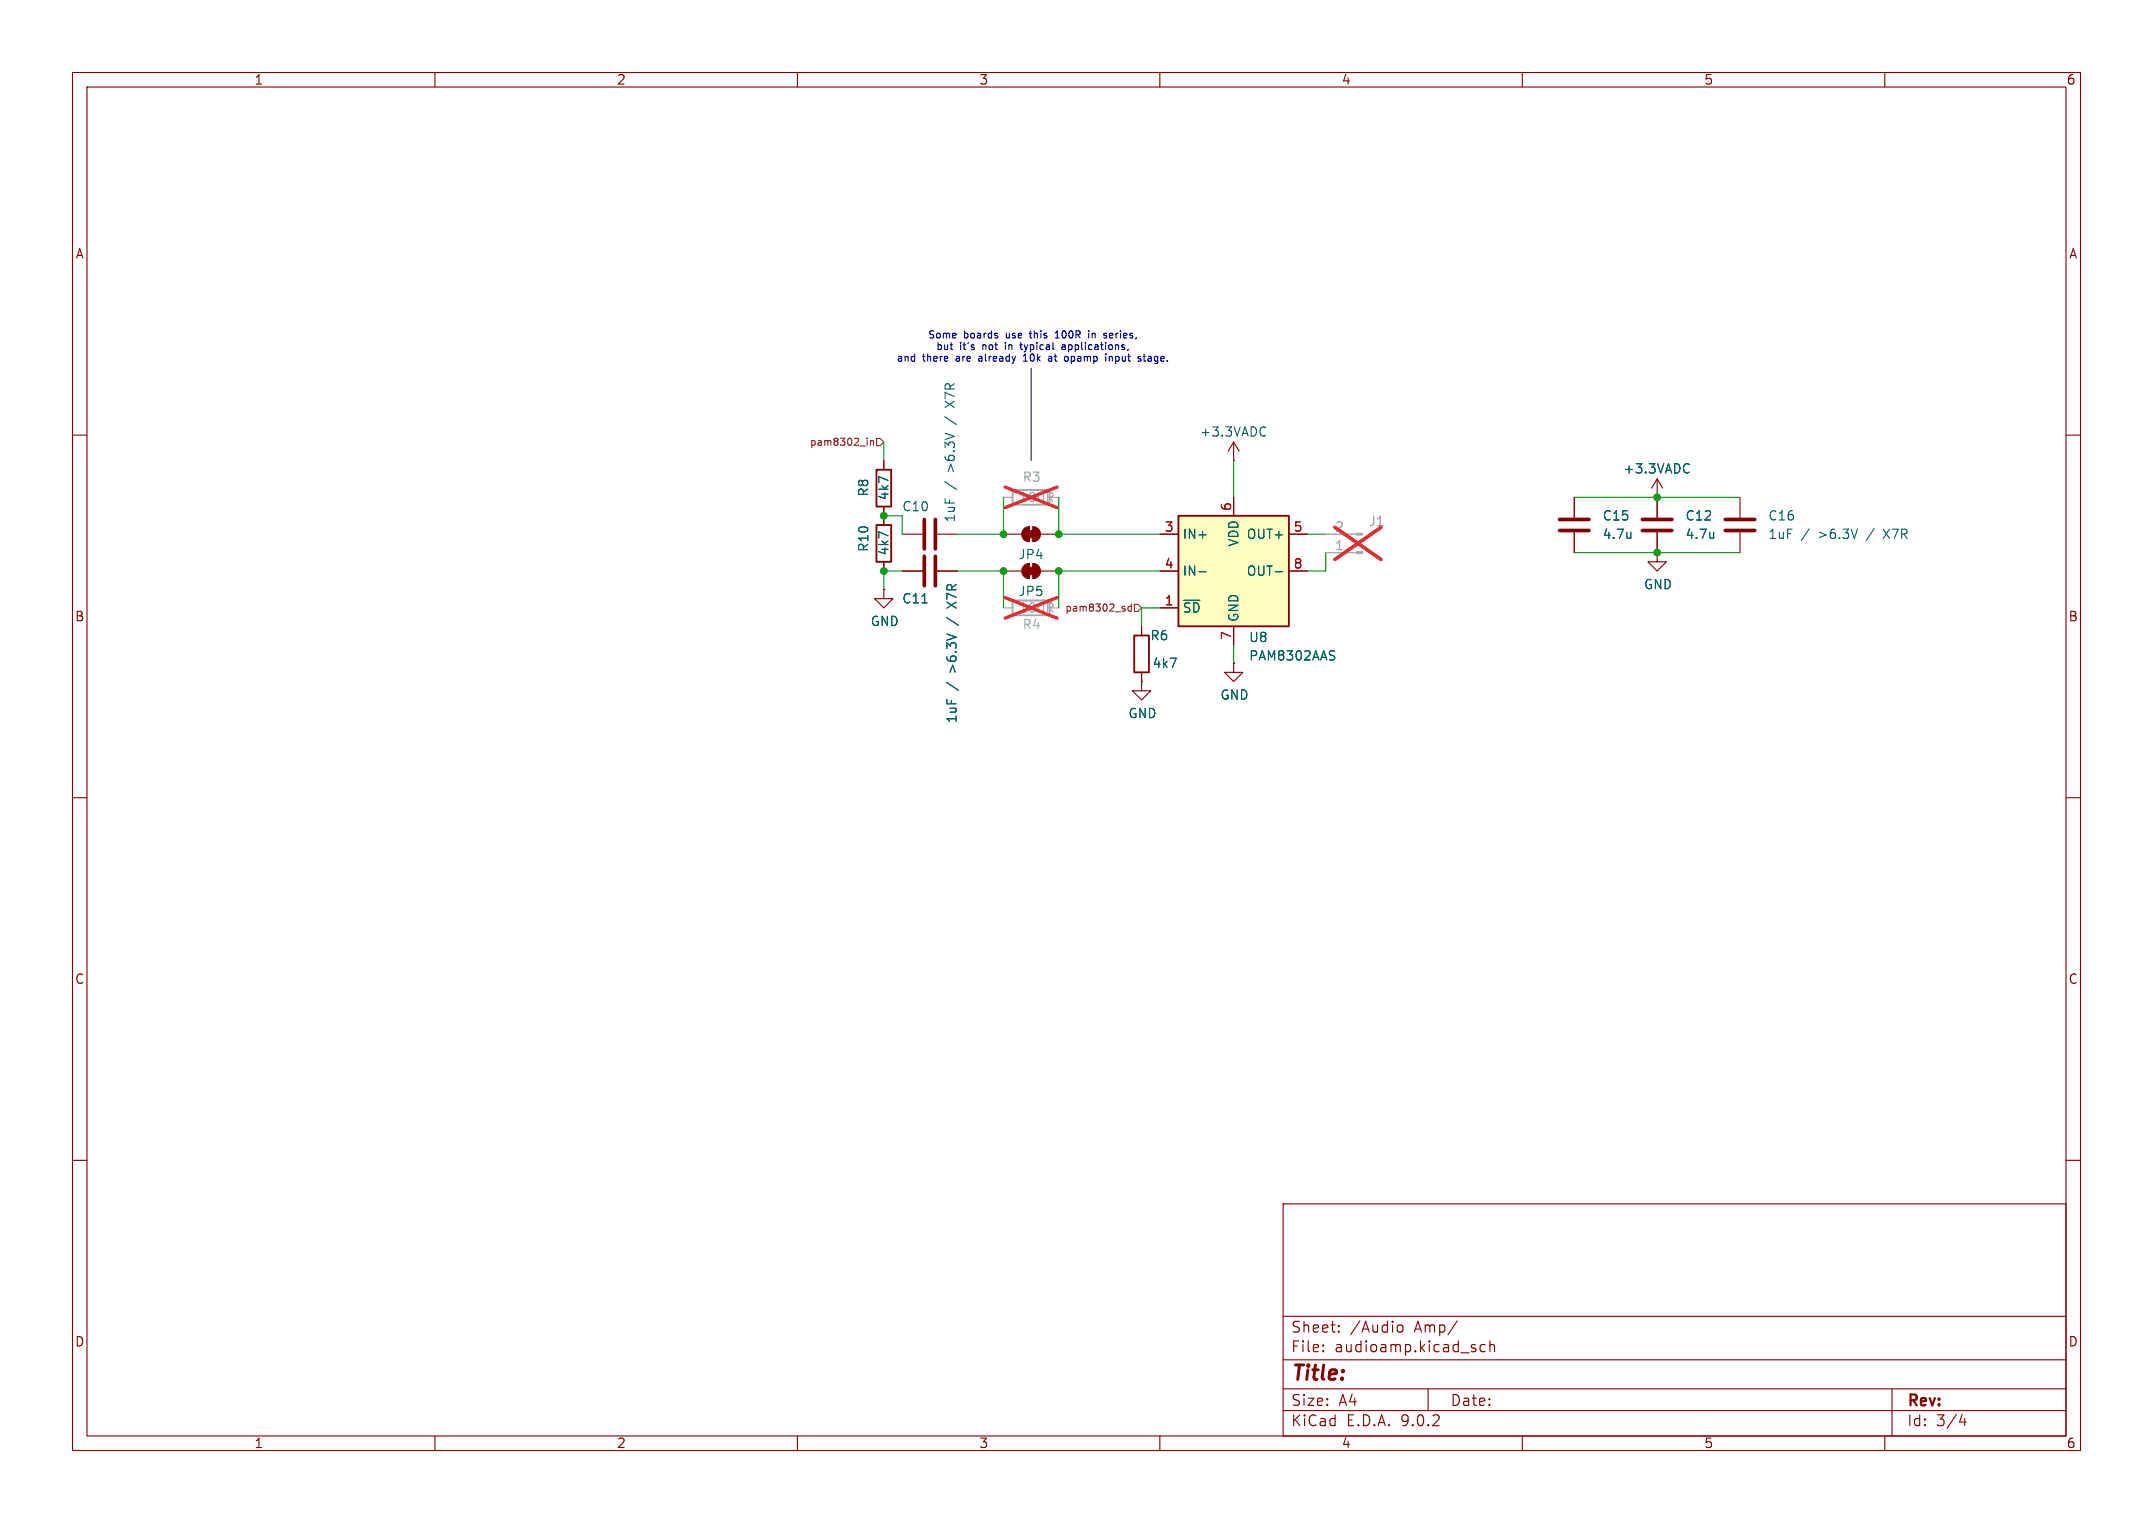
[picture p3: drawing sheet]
<svg xmlns="http://www.w3.org/2000/svg" width="297mm" height="210mm" viewBox="0 0 297 210" stroke-linecap="round" stroke-linejoin="round" font-family="sans-serif">
<g fill="none" stroke="#840000" stroke-width=".15">
<path d="M10 10h277v190h-277zM12 12h273v186h-273zM60 10v2M110 10v2M160 10v2M210 10v2M260 10v2M10 60h2M121.9 63.5v1.3M121.9 69.9v1.2M170.2 63.5h.1M170.2 61l-.8 1.2"/>
<path d="M170.2 61l.7 1.2M170.2 61v2.5M240 68.6v2.8M240 73.4v2.8M285 60h2M10 110h2M285 110h2M10 160h2M177 166h108v32h-108zM285 160h2M60 198v2M110 198v2"/>
<path d="M160 198v2M177 194.5h108M177 191.5h108M177 187.5h108M177 181.5h108M182.5 186.3h.1l-.1 .1M182.5 186.3v.1M182.5 185.5v.1M182.5 185.5h.1l-.1 .1M184.7 183.6v.1M184.7 183.6h-.1l.1 .1M184.7 182.8v.1"/>
<path d="M184.7 182.8h-.1l.1 .1M192.7 183a.41 .41 0 0 1 .4-.3 .41 .41 0 0 1 .4 .3v.4a.41 .41 0 0 1-.4 .3 .41 .41 0 0 1-.4-.3M197 191.5v3M201 182.1l-1.3 2M204.9 185.5l-.4-.1-.3 .3v.4l.1 .2 .2 .1 .4-.1M205.5 185.5a.37 .37 0 0 1 .7 .1v.8M205.5 184.9v1.5M210 198v2M260 198v2M261 191.5v6.5M270.7 195l-.4 1.1h.9M271 195.6v1"/>
</g>
<path d="M120.9 64.8h2v5.1h-2z" fill="none" stroke="#840000" stroke-width=".25"/>
<path d="M238 71.6h4.1M238 73.2h4.1" fill="none" stroke="#840000" stroke-width=".51"/>
<path d="M174.4 58.9l.2 .1M174.6 60l-.2 .1M256.2 73l-.4 1.2" fill="none" stroke="#006464" stroke-width=".15"/>
<path d="M162.6 71.1h15.2v15.3h-15.2z" fill="#ffffc2"/>
<path d="M120.9 72.4h2v5.1h-2zM162.6 71.1h15.2v15.3h-15.2zM156.5 87.6h2v5.1h-2z" fill="none" stroke="#840000" stroke-width=".25"/>
<g fill="none" stroke="#840000" stroke-width=".15">
<path d="M121.9 63.5v1.3M121.9 69.9v2.5M121.9 77.5v1.2M124.5 73.7h2.8M124.5 78.7h2.8M129.3 73.7h2.8M129.3 78.7h2.8M138.4 73.7h2.6M138.4 78.7h2.6M141.3 72.9l.3-.2 .4-.1v2.1a1.02 1.02 0 0 1-.9-.7 1.02 1.02 0 0 1 .2-1.1zM141.3 78l.3-.2 .4-.1v2.1a1.02 1.02 0 0 1-.9-.7 1.02 1.02 0 0 1 .2-1.1zM142.5 72.6a1.02 1.02 0 0 1 1 1.1 1.02 1.02 0 0 1-1 1z"/>
<path d="M142.5 77.7a1.02 1.02 0 0 1 1 1 1.02 1.02 0 0 1-1 1.1zM143.5 73.7h2.5M143.5 78.7h2.5M160 73.7h2.6M160 78.7h2.6M170.2 68.6v2.5M177.8 73.7h2.5M177.8 78.7h2.5M217.2 68.6v2.8M217.2 73.4v2.8M228.6 68.6h.1M228.6 76.2v1.3h1.3l-1.3 1.2-1.3-1.2h1.3"/>
<path d="M228.6 76.2h.1M228.6 66l-.8 1.3M228.6 66l.8 1.3M228.6 66v5.4M228.6 73.4v2.8M121.9 81.3v1.3h1.3l-1.3 1.2-1.3-1.2h1.3M121.9 81.3h.1M157.5 94v1.3h1.2l-1.2 1.2-1.3-1.2h1.3M157.5 94h.1M157.5 86.4v1.2M157.5 92.7v1.3M160 83.8h2.6"/>
<path d="M170.2 91.4v1.3h1.2l-1.2 1.3-1.3-1.3h1.3M170.2 91.4h.1M170.2 86.4v2.5"/>
</g>
<g fill="none" stroke="#006464" stroke-width=".15">
<path d="M130.4 59.7l1.2 .5M165.4 78.8h1M175.9 78.8h1M225 73.4v.8M225 74.1l-.1 .1M232.8 63.9l.2 .2M233 65.1l-.2 .1M236.4 73.4v.8M236.4 74.1l-.1 .1M127.2 83.1h.7M130.6 87.4l1.3 .5M183.9 89.7l.2 .1"/>
<path d="M184.1 90.5v.4"/>
</g>
<path d="M127.5 71.6v4.1M127.5 76.7v4.1M129 71.6v4.1M129 76.7v4.1M215.1 71.6h4.1M215.1 73.2h4.1M226.6 71.6h4M226.6 73.2h4" fill="none" stroke="#840000" stroke-width=".51"/>
<g fill="#a1a1a1" stroke="#a1a1a1" stroke-width=".15">
<path d="M187.1 76.1h.9v.2h-.9z"/>
<path d="M187.1 73.5h.9v.3h-.9z"/>
</g>
<path d="M138.4 68.6h1.3M144.8 68.6h1.2M182.9 76.2h4.2M182.9 73.7h4.2M138.4 83.8h1.3M144.8 83.8h1.2" fill="none" stroke="#a1a1a1" stroke-width=".15"/>
<path d="M138.7 67.2l7.1 2.8M145.8 67.2l-7.1 2.8M184.1 72.7l6.4 4.4M190.5 72.7l-6.4 4.4M138.7 82.4l7.1 2.8M145.8 82.4l-7.1 2.8" fill="none" stroke="#e12e31" stroke-width=".46"/>
<g fill="#840000" stroke="#840000" stroke-width=".15">
<path d="M141.7 73.2h1v1h-1z"/>
<path d="M142.5 72.6a1.02 1.02 0 0 1 1 1.1 1.02 1.02 0 0 1-1 1z"/>
<path d="M141.3 72.9l.3-.2 .4-.1v2.1a1.02 1.02 0 0 1-.9-.7 1.02 1.02 0 0 1 .2-1.1z"/>
<path d="M141.7 78.2h1v1h-1z"/>
<path d="M142.5 77.7a1.02 1.02 0 0 1 1 1 1.02 1.02 0 0 1-1 1.1z"/>
<path d="M141.3 78l.3-.2 .4-.1v2.1a1.02 1.02 0 0 1-.9-.7 1.02 1.02 0 0 1 .2-1.1z"/>
</g>
<path d="M139.7 67.6h5.1v2h-5.1zM139.7 82.8h5.1v2h-5.1z" fill="none" stroke="#a1a1a1" stroke-width=".25"/>
<path d="M119.6 60.4v.1M119.6 60.7v.7M120.1 60.7v.7M120.1 60.8l.1-.1 .3 .1v.6M120.9 60.5h.5l.5 .5-.5 .5h-.5zM155.2 84v.2M156.1 83.3v1M156.1 83.7l-.3-.1-.2 .2 .1 .4h.4M156.5 83.3h.5l.5 .5-.5 .5h-.5z" fill="none" stroke="#725600" stroke-width=".15"/>
<g fill="none" stroke="#0000c2" stroke-width=".15">
<path d="M131.1 47.5h.3M131.3 48.2h.1M135 49.5v.3M137.6 46.3v.3M138.7 47.5v.7M140.7 47.5h.4M140.8 47.2v.9l.3 .1M141.2 49.8h.5M141.5 48.8v1M142 46h.4M142.2 50.8v12.7M145 49.2l.1 .6"/>
<path d="M145.1 49.4h-.3l-.2 .2 .2 .2h.3M145.6 46.6h.5M145.6 45.9l.2-.3v1M146.5 47.6h.4l.1 .6M147 47.8h-.4l-.1 .2 .1 .2h.4M147.3 49.2l.1 .4-.2 .2M150.2 45.6v.1M150.2 46v.6M150.7 46v.6M150.8 46h-.1M152.5 46.3l.2 .1-.2 .2M152.5 46h.1"/>
<path d="M153 49.1v.7M153.4 49.2v.6M155.6 48.2l-.1 .1M157.7 49.1h.4M157.8 48.8v.9l.3 .1"/>
</g>
<g fill="none" stroke="#009600" stroke-width=".15">
<path d="M121.9 61v2.5M121.9 71.1h2.6v2.6M124.5 78.7h-2.6v2.6M132.1 78.7h6.3v5.1M138.4 68.6v5.1h-6.3M146 68.6v5.1h14M160 78.7h-14v5.1M170.2 63.5v5.1M180.3 73.7h2.6M182.9 76.2v2.5h-2.6M217.2 68.6h22.8M217.2 76.2h22.8"/>
<path d="M160 83.8h-2.5v2.6M170.2 88.9v2.5"/>
</g>
<g fill="#009600" stroke="#009600" stroke-width=".15">
<circle cx="121.9" cy="78.7" r=".46"/>
<circle cx="121.9" cy="71.1" r=".46"/>
<circle cx="138.4" cy="78.7" r=".46"/>
<circle cx="138.4" cy="73.7" r=".46"/>
<circle cx="146" cy="78.7" r=".46"/>
<circle cx="146" cy="73.7" r=".46"/>
<circle cx="228.6" cy="76.2" r=".46"/>
<circle cx="228.6" cy="68.6" r=".46"/>
</g>
<text font-size="2.8" fill="#840000" x="178" y="190.9">Title:</text>
<g font-size="2.1" fill="#840000">
<text x="178" y="184">Sheet:</text>
<text x="186.2" y="184">/Audio</text>
<text x="195.2" y="184">Amp/</text>
<text x="178" y="186.7">File:</text>
<text x="184.1" y="186.7">audioamp.kicad_sch</text>
<text x="178" y="196.9">KiCad</text>
<text x="178" y="194.1">Size:</text>
<text x="184.7" y="194.1">A4</text>
<text x="185.7" y="196.9">E.D.A.</text>
<text x="193.3" y="196.9">9.0.2</text>
<text x="200" y="194.1">Date:</text>
<text x="263" y="194.3">Rev:</text>
<text x="263" y="196.9">Id:</text>
<text x="267.1" y="196.9">3/4</text>
</g>
<g font-size="1.8" fill="#840000">
<text x="35" y="11.9">1</text>
<text x="85" y="11.9">2</text>
<text x="135" y="11.9">3</text>
<text x="185" y="11.9">4</text>
<text x="235" y="11.9">5</text>
<text x="285" y="11.9">6</text>
<text x="10.3" y="35.9">A</text>
<text x="285.3" y="35.9">A</text>
<text x="10.3" y="85.9">B</text>
<text x="285.3" y="85.9">B</text>
<text x="10.3" y="135.9">C</text>
<text x="285.3" y="135.9">C</text>
<text x="10.3" y="185.9">D</text>
<text x="285.3" y="185.9">D</text>
<text x="35" y="199.9">1</text>
<text x="85" y="199.9">2</text>
<text x="135" y="199.9">3</text>
<text x="185" y="199.9">4</text>
<text x="235" y="199.9">5</text>
<text x="285" y="199.9">6</text>
</g>
<g font-size="1.8" fill="#006464">
<text x="131.9" y="58.2" transform="rotate(-90 131.9 58.2)">/</text>
<text x="131.9" y="55.7" transform="rotate(-90 131.9 55.7)">X7R</text>
<text x="131.9" y="65" transform="rotate(-90 131.9 65)">&gt;6.3V</text>
<text x="165.4" y="60.4">+3.3VADC</text>
<text x="223.8" y="65.5">+3.3VADC</text>
<text x="120" y="68.6" transform="rotate(-90 120 68.6)">R8</text>
<text x="122.8" y="69.1" transform="rotate(-90 122.8 69.1)">4k7</text>
<text x="124.4" y="70.7">C10</text>
<text x="131.9" y="67.5" transform="rotate(-90 131.9 67.5)">/</text>
<text x="221" y="72">C15</text>
<text x="232.4" y="72">C12</text>
<text x="243.8" y="72">C16</text>
<text x="120" y="76.2" transform="rotate(-90 120 76.2)">R10</text>
<text x="122.8" y="76.7" transform="rotate(-90 122.8 76.7)">4k7</text>
<text x="131.9" y="72.1" transform="rotate(-90 131.9 72.1)">1uF</text>
<text x="140.4" y="77.3">JP4</text>
<text x="163.1" y="74.5">IN+</text>
<text x="171" y="75.5" transform="rotate(-90 171 75.5)">VDD</text>
<text x="171.9" y="74.5">OUT+</text>
<text x="221" y="74.5">4.7u</text>
<text x="232.4" y="74.5">4.7u</text>
<text x="243.8" y="74.5">1uF</text>
<text x="248.5" y="74.5">/</text>
<text x="251" y="74.5">&gt;6.3V</text>
<text x="257.8" y="74.5">/</text>
<text x="260.3" y="74.5">X7R</text>
<text x="124.4" y="83.4">C11</text>
<text x="132.2" y="83.3" transform="rotate(-90 132.2 83.3)">X7R</text>
<text x="140.4" y="82.4">JP5</text>
<text x="163.1" y="79.6">IN-</text>
<text x="171.9" y="79.6">OUT-</text>
<text x="226.7" y="81.5">GND</text>
<text x="120" y="86.5">GND</text>
<text x="132.2" y="85.8" transform="rotate(-90 132.2 85.8)">/</text>
<text x="158.6" y="88.5">R6</text>
<text x="163.1" y="84.7">~{SD}</text>
<text x="171" y="85.9" transform="rotate(-90 171 85.9)">GND</text>
<text x="172.2" y="88.7">U8</text>
<text x="132.2" y="95.2" transform="rotate(-90 132.2 95.2)">/</text>
<text x="132.2" y="92.7" transform="rotate(-90 132.2 92.7)">&gt;6.3V</text>
<text x="158.9" y="92.3">4k7</text>
<text x="172.2" y="91.3">PAM8302AAS</text>
<text x="132.2" y="99.8" transform="rotate(-90 132.2 99.8)">1uF</text>
<text x="155.6" y="99.2">GND</text>
<text x="168.3" y="96.7">GND</text>
</g>
<g font-size="1.8" fill="#989898">
<text x="140.5" y="69.4">100R</text>
<text x="141" y="66.6">R3</text>
<text x="188.7" y="72.7">J1</text>
<text x="140.5" y="84.7">100R</text>
<text x="141" y="87">R4</text>
</g>
<g font-size="1.8" fill="#a90000">
<text x="169.9" y="70.6" transform="rotate(-90 169.9 70.6)">6</text>
<text x="160.6" y="73.4">3</text>
<text x="178.4" y="73.4">5</text>
<text x="160.6" y="78.5">4</text>
<text x="160.6" y="83.6">1</text>
<text x="178.4" y="78.5">8</text>
<text x="169.9" y="88.3" transform="rotate(-90 169.9 88.3)">7</text>
</g>
<g font-size="1.8" fill="#aaa">
<text x="184.1" y="75.9">1</text>
<text x="184.1" y="73.4">2</text>
</g>
<g font-size="1.4" fill="#0000c2">
<text x="127.9" y="46.9">Some</text>
<text x="133" y="46.9">boards</text>
<text x="139" y="46.9">use</text>
<text x="142.5" y="46.9">this</text>
<text x="146.3" y="46.9">100R</text>
<text x="151.1" y="46.9">in</text>
<text x="153.5" y="46.9">series,</text>
<text x="123.6" y="50.1">and</text>
<text x="127.3" y="50.1">there</text>
<text x="129" y="48.5">but</text>
<text x="132.1" y="50.1">are</text>
<text x="132.4" y="48.5">it's</text>
<text x="135.5" y="50.1">already</text>
<text x="135.7" y="48.5">not</text>
<text x="139.1" y="48.5">in</text>
<text x="141.5" y="48.5">typical</text>
<text x="141.9" y="50.1">10k</text>
<text x="145.6" y="50.1">at</text>
<text x="147.5" y="48.5">applications,</text>
<text x="148.1" y="50.1">opamp</text>
<text x="154" y="50.1">input</text>
<text x="158.7" y="50.1">stage.</text>
</g>
<g font-size="1.4" fill="#725600">
<text x="111.6" y="61.7">pam8302_in</text>
<text x="146.8" y="84.5">pam8302_sd</text>
</g>
</svg>
